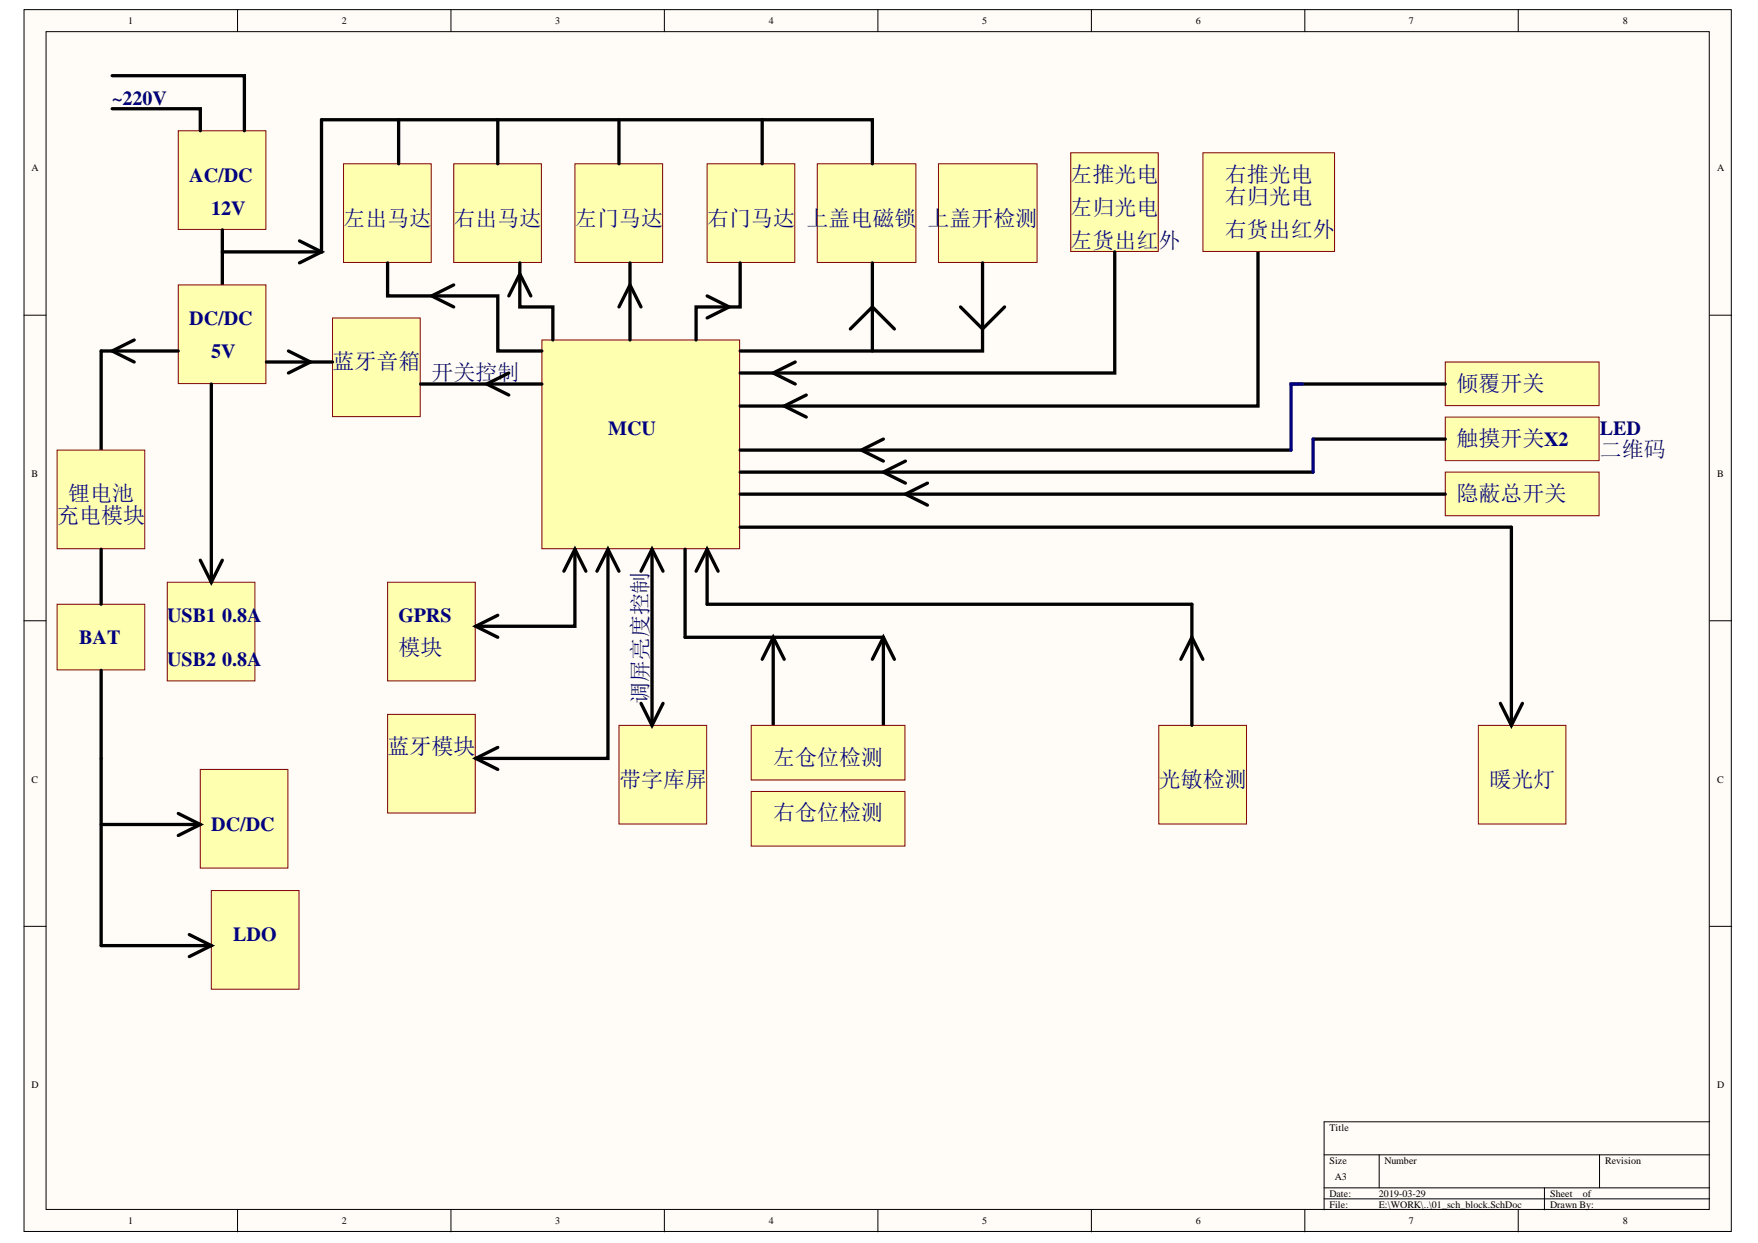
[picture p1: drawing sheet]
<svg xmlns="http://www.w3.org/2000/svg" width="297mm" height="210mm" viewBox="0 0 297 210" stroke-linecap="round" stroke-linejoin="round" font-family="sans-serif">
<g fill="#fffcf8" stroke="#000" stroke-width=".17">
<path d="M4.1 1.6h288.4v206.4h-288.4z"/>
<path d="M7.8 5.3h281v198.9h-281z"/>
</g>
<g fill="none" stroke="#000" stroke-width=".17">
<path d="M40.1 1.6v3.7M76.2 1.6v3.7M112.3 1.6v3.7M148.3 1.6v3.7M184.4 1.6v3.7M220.5 1.6v3.7M256.5 1.6v3.7M4.1 53.2h3.7M288.9 53.2h3.7M4.1 104.8h3.7M288.9 104.8h3.7M4.1 156.4h3.7"/>
<path d="M288.9 156.4h3.7M223.7 195h65.2M233 195v5.6M270.3 195v5.6M288.9 189.4h-65.2v14.9M40.1 204.3v3.7M76.2 204.3v3.7M112.3 204.3v3.7M148.3 204.3v3.7M184.4 204.3v3.7M220.5 204.3v3.7M223.7 200.6h65.2"/>
<path d="M223.7 202.5h65.2M256.5 204.3v3.7M261 200.6v3.7"/>
</g>
<g fill="#ffffb0" stroke="#800000" stroke-width=".17">
<path d="M91.6 57.4h33.4v35.3h-33.4z"/>
<path d="M30.1 22.1h14.8v16.6h-14.8z"/>
</g>
<path d="M19 12.8h22.3v9.3M19 18.4h14.8v3.7M37.6 38.8v9.3" fill="none" stroke="#000" stroke-width=".56"/>
<g fill="#ffffb0" stroke="#800000" stroke-width=".17">
<path d="M30.1 48.1h14.8v16.7h-14.8z"/>
<path d="M58 27.7h14.9v16.6h-14.9z"/>
<path d="M76.7 27.7h14.8v16.6h-14.8z"/>
<path d="M180.9 25.8h14.8v16.7h-14.8z"/>
</g>
<path d="M67.4 20.2v7.5M84.1 20.2v7.5M128.8 20.2h-74.5v22.3h-16.7" fill="none" stroke="#000" stroke-width=".56"/>
<g fill="#ffffb0" stroke="#800000" stroke-width=".17">
<path d="M97.1 27.7h14.9v16.6h-14.9z"/>
<path d="M119.5 27.7h14.8v16.6h-14.8z"/>
</g>
<path d="M104.6 20.2v7.5M128.8 20.2v7.5" fill="none" stroke="#000" stroke-width=".56"/>
<path d="M56.2 53.7h14.8v16.7h-14.8z" fill="#ffffb0" stroke="#800000" stroke-width=".17"/>
<g fill="none" stroke="#000" stroke-width=".56">
<path d="M48.7 59.3l3.8 1.8-3.8 1.9M50.6 40.7l3.7 1.8-3.7 1.9M65.5 44.4v5.6h18.6v9.3h7.5M76.7 48.1l-3.8 1.9 3.8 1.8M86 50l1.8-3.7 1.9 3.7M87.8 44.4v7.4h5.6v5.6M104.6 51.8l1.8-3.7 1.9 3.7M106.4 44.4v13M119.5 50l3.7 1.8-3.7 1.9M125.1 44.4v7.4h-7.5v5.6M188.4 42.5v20.5h-63.3M45 61.1h11.2"/>
<path d="M71.1 64.8h20.5M86 63l-3.8 1.8 3.8 1.9M134.4 61.1l-3.8 1.9 3.8 1.8"/>
</g>
<path d="M33.8 129.9h14.8v16.7h-14.8z" fill="#ffffb0" stroke="#800000" stroke-width=".17"/>
<path d="M30.1 137.4l3.7 1.8-3.7 1.9" fill="none" stroke="#000" stroke-width=".56"/>
<path d="M65.5 98.3h14.8v16.7h-14.8z" fill="#ffffb0" stroke="#800000" stroke-width=".17"/>
<path d="M95.3 96.5l1.8-3.8 1.9 3.8M97.1 92.7v13.1h-16.7M84.1 103.9l-3.7 1.9 3.7 1.8" fill="none" stroke="#000" stroke-width=".56"/>
<path d="M65.5 120.6h14.8v16.7h-14.8z" fill="#ffffb0" stroke="#800000" stroke-width=".17"/>
<path d="M100.9 96.5l1.8-3.8 1.9 3.8M102.7 92.7v35.4h-22.3M84.1 126.2l-3.7 1.9 3.7 1.8" fill="none" stroke="#000" stroke-width=".56"/>
<path d="M104.6 122.5h14.8v16.7h-14.8z" fill="#ffffb0" stroke="#800000" stroke-width=".17"/>
<path d="M108.3 96.5l1.9-3.8 1.8 3.8M110.2 92.7v29.8M115.8 92.7v14.9h33.5v14.9M108.3 118.8l1.9 3.7 1.8-3.7M128.8 111.3l1.8-3.7 1.9 3.7M130.6 107.6v14.9M147.4 111.3l1.9-3.7 1.8 3.7" fill="none" stroke="#000" stroke-width=".56"/>
<path d="M195.8 122.5h14.8v16.7h-14.8z" fill="#ffffb0" stroke="#800000" stroke-width=".17"/>
<path d="M117.6 96.5l1.9-3.8 1.8 3.8M119.5 92.7v9.3h81.9v20.5" fill="none" stroke="#000" stroke-width=".56"/>
<path d="M249.8 122.5h14.8v16.7h-14.8z" fill="#ffffb0" stroke="#800000" stroke-width=".17"/>
<path d="M125.1 89h130.3v33.5M253.5 118.8l1.9 3.7 1.8-3.7" fill="none" stroke="#000" stroke-width=".56"/>
<g fill="#ffffb0" stroke="#800000" stroke-width=".17">
<path d="M244.2 61.1h26v7.4h-26z"/>
<path d="M244.2 70.4h26v7.4h-26z"/>
<path d="M244.2 79.7h26v7.4h-26z"/>
</g>
<path d="M17.1 59.3v16.7" fill="none" stroke="#000" stroke-width=".56"/>
<path d="M9.6 76h14.9v16.7h-14.9z" fill="#ffffb0" stroke="#800000" stroke-width=".17"/>
<path d="M17.1 59.3h13M22.7 57.4l-3.7 1.9 3.7 1.8" fill="none" stroke="#000" stroke-width=".56"/>
<path d="M9.6 102h14.9v11.1h-14.9z" fill="#ffffb0" stroke="#800000" stroke-width=".17"/>
<path d="M125.1 76h93M125.1 79.7h96.8M149.3 74.1l-3.8 1.9 3.8 1.9M153 77.9l-3.7 1.8 3.7 1.9M218.1 64.8h26.1M221.9 74.1h22.3M17.1 92.7v9.3M125.1 83.4h119.1M156.7 81.6l-3.7 1.8 3.7 1.9M199.5 111.3l1.9-3.7 1.8 3.7" fill="none" stroke="#000" stroke-width=".56"/>
<path d="M35.7 150.4h14.8v16.6h-14.8z" fill="#ffffb0" stroke="#800000" stroke-width=".17"/>
<path d="M17.1 113.2v46.5h18.6M17.1 139.2h16.7M32 157.8l3.7 1.9-3.7 1.8" fill="none" stroke="#000" stroke-width=".56"/>
<path d="M28.3 98.3h14.8v16.7h-14.8z" fill="#ffffb0" stroke="#800000" stroke-width=".17"/>
<path d="M212.6 42.5v26.1h-87.5M35.7 64.8v33.5M136.2 66.7l-3.7 1.9 3.7 1.8M33.8 94.6l1.9 3.7 1.9-3.7" fill="none" stroke="#000" stroke-width=".56"/>
<g fill="#ffffb0" stroke="#800000" stroke-width=".17">
<path d="M203.2 25.8h22.3v16.7h-22.3z"/>
<path d="M138.1 27.7h16.7v16.6h-16.7z"/>
<path d="M158.6 27.7h16.6v16.6h-16.6z"/>
</g>
<path d="M128.8 20.2h18.6v7.5M143.7 55.6l3.7-3.8 3.7 3.8M147.4 44.4v14.9M162.3 51.8l3.7 3.8 3.7-3.8M166 44.4v14.9h-40.9" fill="none" stroke="#000" stroke-width=".56"/>
<g fill="#ffffb0" stroke="#800000" stroke-width=".17">
<path d="M126.9 122.5h26v9.2h-26z"/>
<path d="M126.9 133.7h26v9.2h-26z"/>
</g>
<path d="M220 64.8h-1.9v11.2M221.9 74.1v5.6" fill="none" stroke="#000080" stroke-width=".56"/>
<g font-size="3.7" fill="#000080">
<text x="180.9" y="30.7">左推光电</text>
<text x="206.9" y="30.7">右推光电</text>
<text x="206.9" y="34.4">右归光电</text>
<text x="58" y="38.1">左出马达</text>
<text x="76.6" y="38.1">右出马达</text>
<text x="97.2" y="38.1">左门马达</text>
<text x="119.5" y="38.1">右门马达</text>
<text x="136.2" y="38.1">上盖电磁锁</text>
<text x="156.7" y="38.1">上盖开检测</text>
<text x="180.9" y="36.3">左归光电</text>
<text x="180.9" y="41.8">左货出红外</text>
<text x="206.9" y="40">右货出红外</text>
<text x="56.2" y="62.3">蓝牙音箱</text>
<text x="72.9" y="64.1">开关控制</text>
<text x="246.1" y="66">倾覆开关</text>
<text x="246.1" y="75.3">触摸开关X2</text>
<text x="270.3" y="77.1">二维码</text>
<text x="9.6" y="88.3">充电模块</text>
<text x="11.5" y="84.6">锂电池</text>
<text x="246.1" y="84.6">隐蔽总开关</text>
<text x="67.3" y="110.6">模块</text>
<text x="109.4" y="118.8" transform="rotate(-90 109.4 118.8)">调屏亮度控制</text>
<text x="65.5" y="127.3">蓝牙模块</text>
<text x="130.7" y="129.2">左仓位检测</text>
<text x="104.6" y="132.9">带字库屏</text>
<text x="195.8" y="132.9">光敏检测</text>
<text x="251.7" y="132.9">暖光灯</text>
<text x="130.7" y="138.5">右仓位检测</text>
</g>
<g font-size="3.4" fill="#000080">
<text x="18.9" y="17.7">~220V</text>
<text x="32" y="30.7">AC/DC</text>
<text x="35.7" y="36.3">12V</text>
<text x="32" y="54.8">DC/DC</text>
<text x="35.7" y="60.4">5V</text>
<text x="102.8" y="73.4">MCU</text>
<text x="270.3" y="73.4">LED</text>
<text x="28.2" y="105">USB1</text>
<text x="37.5" y="105">0.8A</text>
<text x="67.3" y="105">GPRS</text>
<text x="13.4" y="108.7">BAT</text>
<text x="28.2" y="112.5">USB2</text>
<text x="37.5" y="112.5">0.8A</text>
<text x="35.7" y="140.4">DC/DC</text>
<text x="39.4" y="158.9">LDO</text>
</g>
<g font-size="1.7">
<text x="21.7" y="4.1">1</text>
<text x="57.8" y="4.1">2</text>
<text x="93.8" y="4.1">3</text>
<text x="129.9" y="4.1">4</text>
<text x="165.9" y="4.1">5</text>
<text x="202" y="4.1">6</text>
<text x="238.1" y="4.1">7</text>
<text x="274.2" y="4.1">8</text>
<text x="5.3" y="28.9">A</text>
<text x="290.2" y="28.9">A</text>
<text x="5.3" y="80.5">B</text>
<text x="290.2" y="80.5">B</text>
<text x="5.3" y="132.2">C</text>
<text x="290.2" y="132.2">C</text>
<text x="5.3" y="183.7">D</text>
<text x="290.2" y="183.7">D</text>
<text x="224.6" y="191">Title</text>
<text x="224.6" y="196.5">Size</text>
<text x="233.9" y="196.5">Number</text>
<text x="271.2" y="196.5">Revision</text>
<text x="224.6" y="202.1">Date:</text>
<text x="224.6" y="204">File:</text>
<text x="225.6" y="199.3">A3</text>
<text x="233" y="202.1">2019-03-29</text>
<text x="233" y="204">E:\WORK\..\01_sch_block.SchDoc</text>
<text x="261.9" y="202.1">Sheet</text>
<text x="261.9" y="204">Drawn By:</text>
<text x="267.4" y="202.1">of</text>
<text x="21.7" y="206.8">1</text>
<text x="57.8" y="206.8">2</text>
<text x="93.8" y="206.8">3</text>
<text x="129.9" y="206.8">4</text>
<text x="165.9" y="206.8">5</text>
<text x="202" y="206.8">6</text>
<text x="238.1" y="206.8">7</text>
<text x="274.2" y="206.8">8</text>
</g>
</svg>
